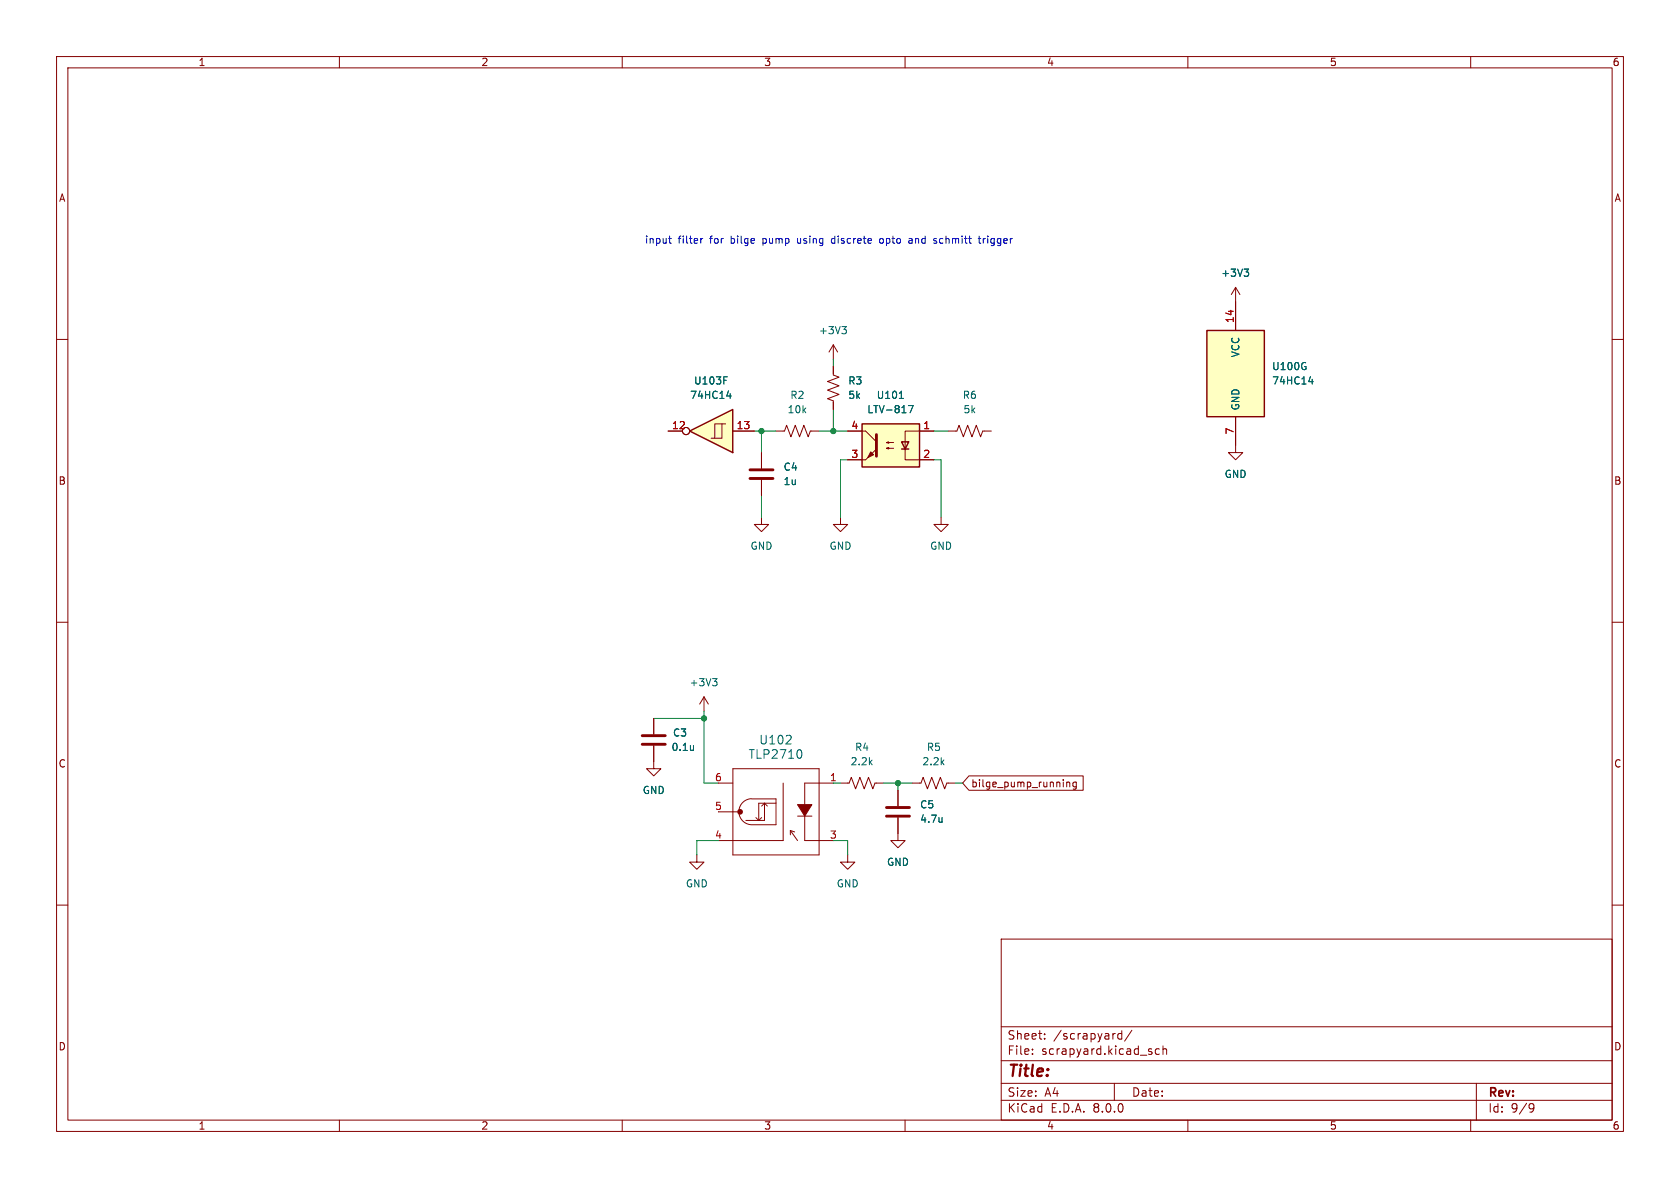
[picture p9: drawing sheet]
<svg xmlns="http://www.w3.org/2000/svg" width="297mm" height="210mm" viewBox="0 0 297 210" stroke-linecap="round" stroke-linejoin="round" font-family="sans-serif">
<g fill="none" stroke="#840000" stroke-width=".18">
<path d="M10 10h277v190h-277zM12 12h273v186h-273zM60 10v2M110 10v2M160 10v2M210 10v2M260 10v2M10 60h2M285 60h2M166.4 91.4v1.3h1.2l-1.2 1.3-1.3-1.3h1.3M10 110h2M285 110h2"/>
<path d="M10 160h2M285 160h2M177 166h108v32h-108zM60 198v2M110 198v2M160 198v2M177 194.5h108M177 191.5h108M177 187.5h108M177 181.5h108M182.5 186.3v.1M182.5 185.5v.1"/>
<path d="M184.7 183.6v.1M184.7 182.8v.1M197 191.5v3M198.3 182.2v1.5M198.3 182.8l-.4-.1-.3 .3v.4l.1 .2h.6M200.1 182.1l-1.3 2M205 185.5l-.5-.1-.3 .3v.4l.2 .2h.6M205.6 185.5l.2-.1 .4 .1v.9M205.6 184.9v1.5M210 198v2M260 198v2M261 191.5v6.5"/>
<path d="M270.6 195.1l.5 .1a.99 .99 0 0 1-.4 1.4h-.2M271.2 195.7l-.3 .3h-.3"/>
</g>
<path d="M121.9 76.2l7.6-3.8v7.6z" fill="#ffffc2"/>
<path d="M121.9 76.2l7.6-3.8v7.6z" fill="none" stroke="#840000" stroke-width=".25"/>
<g fill="none" stroke="#840000" stroke-width=".18">
<path d="M118.1 76.2h2.5M127.6 74.9v2.6h-1.2M128.3 74.9h-1.9v2.6h-.7M129.5 76.2h3.8M147.3 61l-.7 1.2M147.3 61v2.5M147.3 61l.8 1.2M167.6 76.2h1.6l.3-1 .8 2 .8-2 .7 2 .8-2 .8 2 .3-1h1.6M134.6 91.4v1.3h1.3l-1.3 1.3-1.3-1.3h1.3M134.6 80v2.8M134.6 84.8v2.8M148.6 91.4v1.3h1.3l-1.3 1.3-1.3-1.3h1.3"/>
<path d="M115.6 131.8v4.1h1.2l-1.2 1.3-1.3-1.3h1.3M115.6 127v2.8M124.5 123.2l-.8 1.3M124.5 123.2v2.5M124.5 123.2l.7 1.3M127 138.4h2.6M129.6 135.9h15.2v15.2h-15.2zM138.5 138.4v10.2h-11.5M147.3 138.4h-5v3.8M148.6 138.4h1.5l.4-1 .8 2 .7-2 .8 2 .7-2 .8 2 .4-1h1.5M161.3 138.4h1.5l.4-1 .8 2 .7-2 .8 2 .7-2 .8 2 .4-1h1.5M123.2 151.1v1.3h1.3l-1.3 1.3-1.3-1.3h1.3"/>
<path d="M127 143.5h3.3M132.8 141.2a2.3 2.3 0 0 0-2.2 2.3 2.3 2.3 0 0 0 2.2 2.3M132.9 141.2h4.3v4.6h-4.3M133.6 144.5l.5 .5M134.6 144.5l-.5 .5M135.2 142v3h-3.3M135.2 142l.5 .5M135.2 142l-.6 .5M137.2 142h-3.1v3M139.7 146.8l.8 .3M139.7 146.8v.8M139.7 146.8l1.3 1.8"/>
<path d="M141 144.3h2.5M142.3 144.3v4.3h5M149.9 151.1v1.3h1.2l-1.2 1.3-1.3-1.3h1.3"/>
<circle cx="121.3" cy="76.2" r=".63"/>
</g>
<path d="M148.8 57.7h.8l-.4 .5M149.4 58.2l.2 .3v.3l-.2 .2M128 66.6h.6M128.5 70h.8M129.1 69.6v.8M126 120h.8l-.5 .4M122.6 131.8v.9M122.6 132.5l-.1 .1M126.5 120.4l.3 .3v.3l-.3 .2M138.9 131.5h1M139.8 130.1v.5M141.4 132.5a.95 .95 0 0 1 0 1.5" fill="none" stroke="#006464" stroke-width=".18"/>
<g fill="none" stroke="#840000" stroke-width=".51">
<path d="M132.6 84.6h4.1M132.6 83.1h4.1M113.5 131.6h4.1M113.5 130h4.1"/>
<circle cx="130.8" cy="143.5" r=".25"/>
</g>
<path d="M141 142.2h2.5l-1.2 2.1z" fill="#840000" stroke="#840000" stroke-width=".18"/>
<path d="M213.4 58.4h10.1v15.3h-10.1z" fill="#ffffc2"/>
<path d="M213.4 58.4h10.1v15.3h-10.1z" fill="none" stroke="#840000" stroke-width=".25"/>
<path d="M218.4 53.3v5.1M218.4 73.7v6.3h1.3l-1.3 1.3-1.2-1.3h1.2" fill="none" stroke="#840000" stroke-width=".18"/>
<path d="M231.4 67.5h.8M232 67v.9" fill="none" stroke="#006464" stroke-width=".18"/>
<path d="M152.4 74.9h10.2v7.7h-10.2z" fill="#ffffc2"/>
<path d="M152.4 74.9h10.2v7.7h-10.2zM159.4 78.1h1.3l-.7 1.3zM159.4 79.4h1.3" fill="none" stroke="#840000" stroke-width=".25"/>
<g fill="none" stroke="#840000" stroke-width=".18">
<path d="M218.4 50.8l-.7 1.3M218.4 50.8v7.6M218.4 50.8l.8 1.3M118.1 76.2h2.5M129.5 76.2h3.8M137.2 76.2h1.5l.4-1 .7 2 .8-2 .8 2 .7-2 .8 2 .4-1h1.5M147.3 64.8v1.5l1 .4-2 .7 2 .8-2 .8 2 .7-2 .8 1 .4v1.5M149.9 76.2h3.1l1.9 1.9M156.7 79.2l.4-.1v.3l-.4-.2h1.3M156.7 78.2l.4-.1v.3l-.4-.2h1.3M160 79.4v1.9h5.1M165.1 76.2h-5.1v3.3"/>
<path d="M218.4 73.7v5M134.6 80v2.8M134.6 84.8v2.8M149.9 81.3h3.1M115.6 127v2.8M115.6 131.8v2.8M158.7 139.7v2.8M171.3 137.2h20.2v2.5h-20.2l-1.1-1.3zM188.6 138.3v.8M188.6 138.4l.2-.1h.3v.8M190.3 138.3h-.4l-.2 .2 .1 .5h.5M190.3 138.3v1l-.3 .2h-.3"/>
<path d="M158.7 144.5v4.1h1.3l-1.3 1.3-1.2-1.3h1.2"/>
<circle cx="121.3" cy="76.2" r=".63"/>
</g>
<g fill="#840000" stroke="#840000" stroke-width=".18">
<path d="M154.9 79.4l-1.9 1.9z"/>
<path d="M153.9 79.9l.5 .5-1 .5z"/>
</g>
<path d="M154.9 76.8v3.8M156.7 144.3h4.1M156.7 142.7h4.1" fill="none" stroke="#840000" stroke-width=".51"/>
<g fill="none" stroke="#006464" stroke-width=".18">
<path d="M220 47.6h.7l-.4 .5M220.5 48.1l.2 .2v.3l-.2 .2M128 66.6h.6M128.5 70h.8M129.1 69.6v.8M159 70.4h.7M160.6 71.7h.8l-.5 1.3M231.4 67.5h.8M232 67v.9M122.6 131.8v.9M122.6 132.5l-.1 .1M166.5 144.5v.9"/>
<path d="M166.5 145.2v.1"/>
</g>
<g fill="none" stroke="#0000c2" stroke-width=".18">
<path d="M118.2 42.2h.5M118.4 41.7v1.1l.3 .2M123.9 42.2v.8M124.2 42.2l-.3 .2M141 42.2v.6l.2 .2M147.5 42.2h-.4l-.1 .2v.5l.5 .1M156.1 42.2h-.3l-.3 .2 .1 .5h.5M160.7 42.2h.5l.1 .8M161.3 42.5h-.5l-.2 .2 .2 .3 .5-.1M165.2 42.2h.3M165.2 42.6h.3l.1 .2-.2 .2h-.2M172.9 42.2h.5"/>
<path d="M173.1 41.7v1.1l.3 .2M173.8 42.2v.8M174.2 42.2l-.4 .2"/>
</g>
<g fill="none" stroke="#009600" stroke-width=".18">
<path d="M133.3 76.2h3.9M134.6 76.2v3.8M144.8 76.2h5.1M147.3 63.5v1.3M147.3 72.4v3.8M165.1 76.2h2.5M134.6 87.6v3.8M149.9 81.3h-1.3v10.1M165.1 81.3h1.3v10.1M115.6 127h8.9M124.5 125.7v12.7h2.5M147.3 138.4h1.3"/>
<path d="M156.2 138.4h5.1M158.7 138.4v1.3M168.9 138.4h1.3M127 148.6h-3.8v2.5M147.3 148.6h2.6v2.5"/>
</g>
<g fill="#009600" stroke="#009600" stroke-width=".18">
<circle cx="134.6" cy="76.2" r=".46"/>
<circle cx="147.3" cy="76.2" r=".46"/>
<circle cx="124.5" cy="127" r=".46"/>
<circle cx="158.7" cy="138.4" r=".46"/>
</g>
<text font-size="2.8" fill="#840000" x="178" y="190.9">Title:</text>
<g font-size="2.1" fill="#006464">
<text x="134.1" y="131.8">U102</text>
<text x="132.2" y="134.3">TLP2710</text>
</g>
<g font-size="2.1" fill="#840000">
<text x="178" y="184">Sheet:</text>
<text x="186.2" y="184">/scrapyard/</text>
<text x="178" y="186.7">File:</text>
<text x="184.1" y="186.7">scrapyard.kicad_sch</text>
<text x="178" y="196.9">KiCad</text>
<text x="178" y="194.1">Size:</text>
<text x="184.7" y="194.1">A4</text>
<text x="185.7" y="196.9">E.D.A.</text>
<text x="193.3" y="196.9">8.0.0</text>
<text x="200" y="194.1">Date:</text>
<text x="263" y="194.3">Rev:</text>
<text x="263" y="196.9">Id:</text>
<text x="267.1" y="196.9">9/9</text>
</g>
<g font-size="1.8" fill="#840000">
<text x="35" y="11.9">1</text>
<text x="85" y="11.9">2</text>
<text x="135" y="11.9">3</text>
<text x="185" y="11.9">4</text>
<text x="235" y="11.9">5</text>
<text x="285" y="11.9">6</text>
<text x="10.3" y="35.9">A</text>
<text x="285.3" y="35.9">A</text>
<text x="10.3" y="85.9">B</text>
<text x="285.3" y="85.9">B</text>
<text x="10.3" y="135.9">C</text>
<text x="285.3" y="135.9">C</text>
<text x="171.6" y="139.4">bilge_pump_running</text>
<text x="10.3" y="185.9">D</text>
<text x="285.3" y="185.9">D</text>
<text x="35" y="199.9">1</text>
<text x="85" y="199.9">2</text>
<text x="135" y="199.9">3</text>
<text x="185" y="199.9">4</text>
<text x="235" y="199.9">5</text>
<text x="285" y="199.9">6</text>
</g>
<g font-size="1.8" fill="#0000c2">
<text x="113.9" y="43.3">input</text>
<text x="119.9" y="43.3">filter</text>
<text x="125.6" y="43.3">for</text>
<text x="129.5" y="43.3">bilge</text>
<text x="135.3" y="43.3">pump</text>
<text x="141.6" y="43.3">using</text>
<text x="147.9" y="43.3">discrete</text>
<text x="156.6" y="43.3">opto</text>
<text x="161.9" y="43.3">and</text>
<text x="166.5" y="43.3">schmitt</text>
<text x="174.7" y="43.3">trigger</text>
</g>
<g font-size="1.8" fill="#006464">
<text x="215.8" y="49.1">+3V3</text>
<text x="144.7" y="59.3">+3V3</text>
<text x="219.3" y="63.3" transform="rotate(-90 219.3 63.3)">VCC</text>
<text x="224.8" y="65.6">U100G</text>
<text x="121.9" y="70.7">74HC14</text>
<text x="122.6" y="68.2">U103F</text>
<text x="139.6" y="70.7">R2</text>
<text x="149.9" y="68.2">R3</text>
<text x="149.9" y="70.7">5k</text>
<text x="154.9" y="70.7">U101</text>
<text x="170.1" y="70.7">R6</text>
<text x="224.8" y="68.2">74HC14</text>
<text x="139.1" y="73.3">10k</text>
<text x="153.2" y="73.3">LTV-817</text>
<text x="170.2" y="73.3">5k</text>
<text x="219.3" y="72.6" transform="rotate(-90 219.3 72.6)">GND</text>
<text x="138.4" y="83.4">C4</text>
<text x="138.4" y="86">1u</text>
<text x="216.4" y="84.7">GND</text>
<text x="132.6" y="97.4">GND</text>
<text x="146.6" y="97.4">GND</text>
<text x="164.3" y="97.4">GND</text>
<text x="121.8" y="121.5">+3V3</text>
<text x="118.9" y="130.4">C3</text>
<text x="118.6" y="132.9">0.1u</text>
<text x="150.3" y="135.5">2.2k</text>
<text x="151.1" y="132.9">R4</text>
<text x="163" y="135.5">2.2k</text>
<text x="163.8" y="132.9">R5</text>
<text x="113.5" y="140.6">GND</text>
<text x="162.6" y="143.1">C5</text>
<text x="162.6" y="145.6">4.7u</text>
<text x="156.7" y="153.3">GND</text>
<text x="121.2" y="157.1">GND</text>
<text x="147.8" y="157.1">GND</text>
</g>
<g font-size="1.8" fill="#a90000">
<text x="218.2" y="57.2" transform="rotate(-90 218.2 57.2)">14</text>
<text x="118.7" y="75.9">12</text>
<text x="130.1" y="75.9">13</text>
<text x="150.4" y="75.9">4</text>
<text x="163.1" y="75.9">1</text>
<text x="218.2" y="76.9" transform="rotate(-90 218.2 76.9)">7</text>
<text x="150.4" y="81">3</text>
<text x="163.1" y="81">2</text>
<text x="126.3" y="143.3">5</text>
<text x="126.3" y="138.2">6</text>
<text x="146.6" y="138.2">1</text>
<text x="126.3" y="148.3">4</text>
<text x="146.6" y="148.3">3</text>
</g>
</svg>
